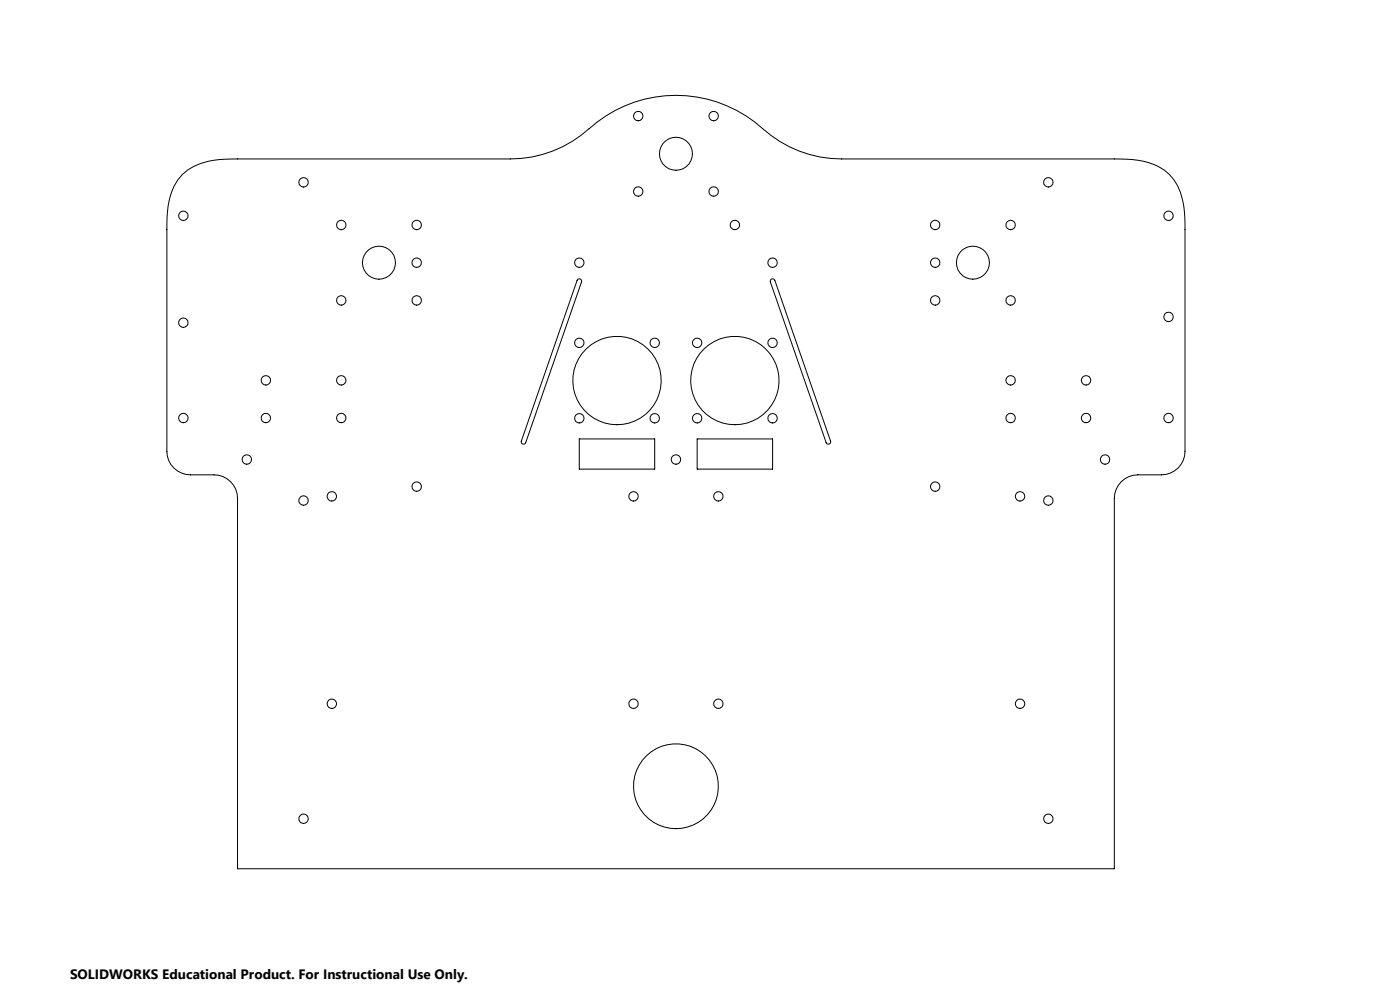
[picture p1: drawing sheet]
<svg xmlns="http://www.w3.org/2000/svg" width="594mm" height="420mm" viewBox="0 0 594 420" stroke-linecap="round" stroke-linejoin="round" font-family="sans-serif">
<g fill="none" stroke="#000" stroke-width=".42">
<path d="M77.4 74a26.8 26.8 0 0 1 18.3-6.5l120.8-.1a50 50 0 0 0 33.5-12.8 55 55 0 0 1 73.6 0 50 50 0 0 0 33.5 12.8h115.7a36.5 36.5 0 0 1 21.2 4.8 25.1 25.1 0 0 1 8.7 20.2l.1 99a10 10 0 0 1-10 10.1h-10a10 10 0 0 0-10 9.9v157.2h-372v-157.2a10 10 0 0 0-10-9.9h-10a10 10 0 0 1-10-10.1v-93.9a36 36 0 0 1 4.7-21.2zM245 118.6l.7-.3 .8 .2 .2 1.1-23.6 68.2a.99 .99 0 0 1-1.3 .6 .99 .99 0 0 1-.6-1.3zM327.1 118.5l.7-.2 1 .6 23.6 68.2a.99 .99 0 0 1-.6 1.3 .99 .99 0 0 1-1.3-.6l-23.7-68.2zM245.8 186.2h32v12.8h-32zM295.8 186.2h32v12.8h-32z"/>
<circle cx="270.8" cy="49.2" r="2"/>
<circle cx="302.8" cy="49.2" r="2.01"/>
<circle cx="128.8" cy="77.4" r="2"/>
<circle cx="286.8" cy="65.2" r="7"/>
<circle cx="444.8" cy="77.3" r="2.01"/>
<circle cx="77.8" cy="91.5" r="2.01"/>
<circle cx="144.8" cy="95.4" r="2.01"/>
<circle cx="176.8" cy="95.4" r="2.01"/>
<circle cx="270.8" cy="81.2" r="2"/>
<circle cx="302.8" cy="81.2" r="2.01"/>
<circle cx="311.8" cy="95.4" r="2.01"/>
<circle cx="396.8" cy="95.5" r="2"/>
<circle cx="428.8" cy="95.5" r="2"/>
<circle cx="495.8" cy="91.5" r="2"/>
<circle cx="160.8" cy="111.4" r="7"/>
<circle cx="176.8" cy="111.4" r="2.01"/>
<circle cx="245.8" cy="111.4" r="2.01"/>
<circle cx="327.8" cy="111.4" r="2"/>
<circle cx="396.8" cy="111.4" r="2"/>
<circle cx="412.8" cy="111.4" r="7"/>
<circle cx="77.8" cy="136.9" r="2.01"/>
<circle cx="144.8" cy="127.4" r="2.01"/>
<circle cx="176.8" cy="127.4" r="2.01"/>
<circle cx="396.8" cy="127.5" r="2"/>
<circle cx="428.8" cy="127.5" r="2"/>
<circle cx="495.8" cy="134.4" r="2"/>
<circle cx="245.8" cy="145.4" r="2.01"/>
<circle cx="277.8" cy="145.4" r="2.01"/>
<circle cx="295.8" cy="145.4" r="2"/>
<circle cx="327.8" cy="145.4" r="2"/>
<circle cx="77.8" cy="177.3" r="2"/>
<circle cx="112.8" cy="161.3" r="2.01"/>
<circle cx="112.8" cy="177.3" r="2"/>
<circle cx="144.8" cy="161.3" r="2.01"/>
<circle cx="144.8" cy="177.3" r="2"/>
<circle cx="245.8" cy="177.4" r="2.01"/>
<circle cx="261.8" cy="161.4" r="18.7"/>
<circle cx="277.8" cy="177.4" r="2.01"/>
<circle cx="295.8" cy="177.4" r="2"/>
<circle cx="311.8" cy="161.4" r="18.7"/>
<circle cx="327.8" cy="177.4" r="2"/>
<circle cx="428.8" cy="161.4" r="2"/>
<circle cx="428.8" cy="177.3" r="1.99"/>
<circle cx="460.8" cy="161.4" r="2"/>
<circle cx="460.8" cy="177.3" r="1.99"/>
<circle cx="495.8" cy="177.3" r="1.99"/>
<circle cx="104.7" cy="194.9" r="2.01"/>
<circle cx="286.8" cy="194.9" r="2.01"/>
<circle cx="468.9" cy="194.9" r="2"/>
<circle cx="128.8" cy="212.4" r="2"/>
<circle cx="140.8" cy="210.6" r="2"/>
<circle cx="176.8" cy="206.4" r="2.01"/>
<circle cx="268.8" cy="210.6" r="2.01"/>
<circle cx="304.8" cy="210.6" r="2"/>
<circle cx="396.8" cy="206.4" r="2"/>
<circle cx="432.8" cy="210.6" r="2.01"/>
<circle cx="444.8" cy="212.4" r="2.01"/>
<circle cx="140.8" cy="298.6" r="1.99"/>
<circle cx="268.8" cy="298.6" r="2"/>
<circle cx="304.8" cy="298.6" r="1.99"/>
<circle cx="432.8" cy="298.6" r="2"/>
<circle cx="286.8" cy="333.6" r="18"/>
<circle cx="128.8" cy="347.4" r="1.99"/>
<circle cx="444.8" cy="347.3" r="2"/>
</g>
<text font-size="5.8" x="29.7" y="415.3">SOLIDWORKS Educational Product. For Instructional Use Only.</text>
</svg>
